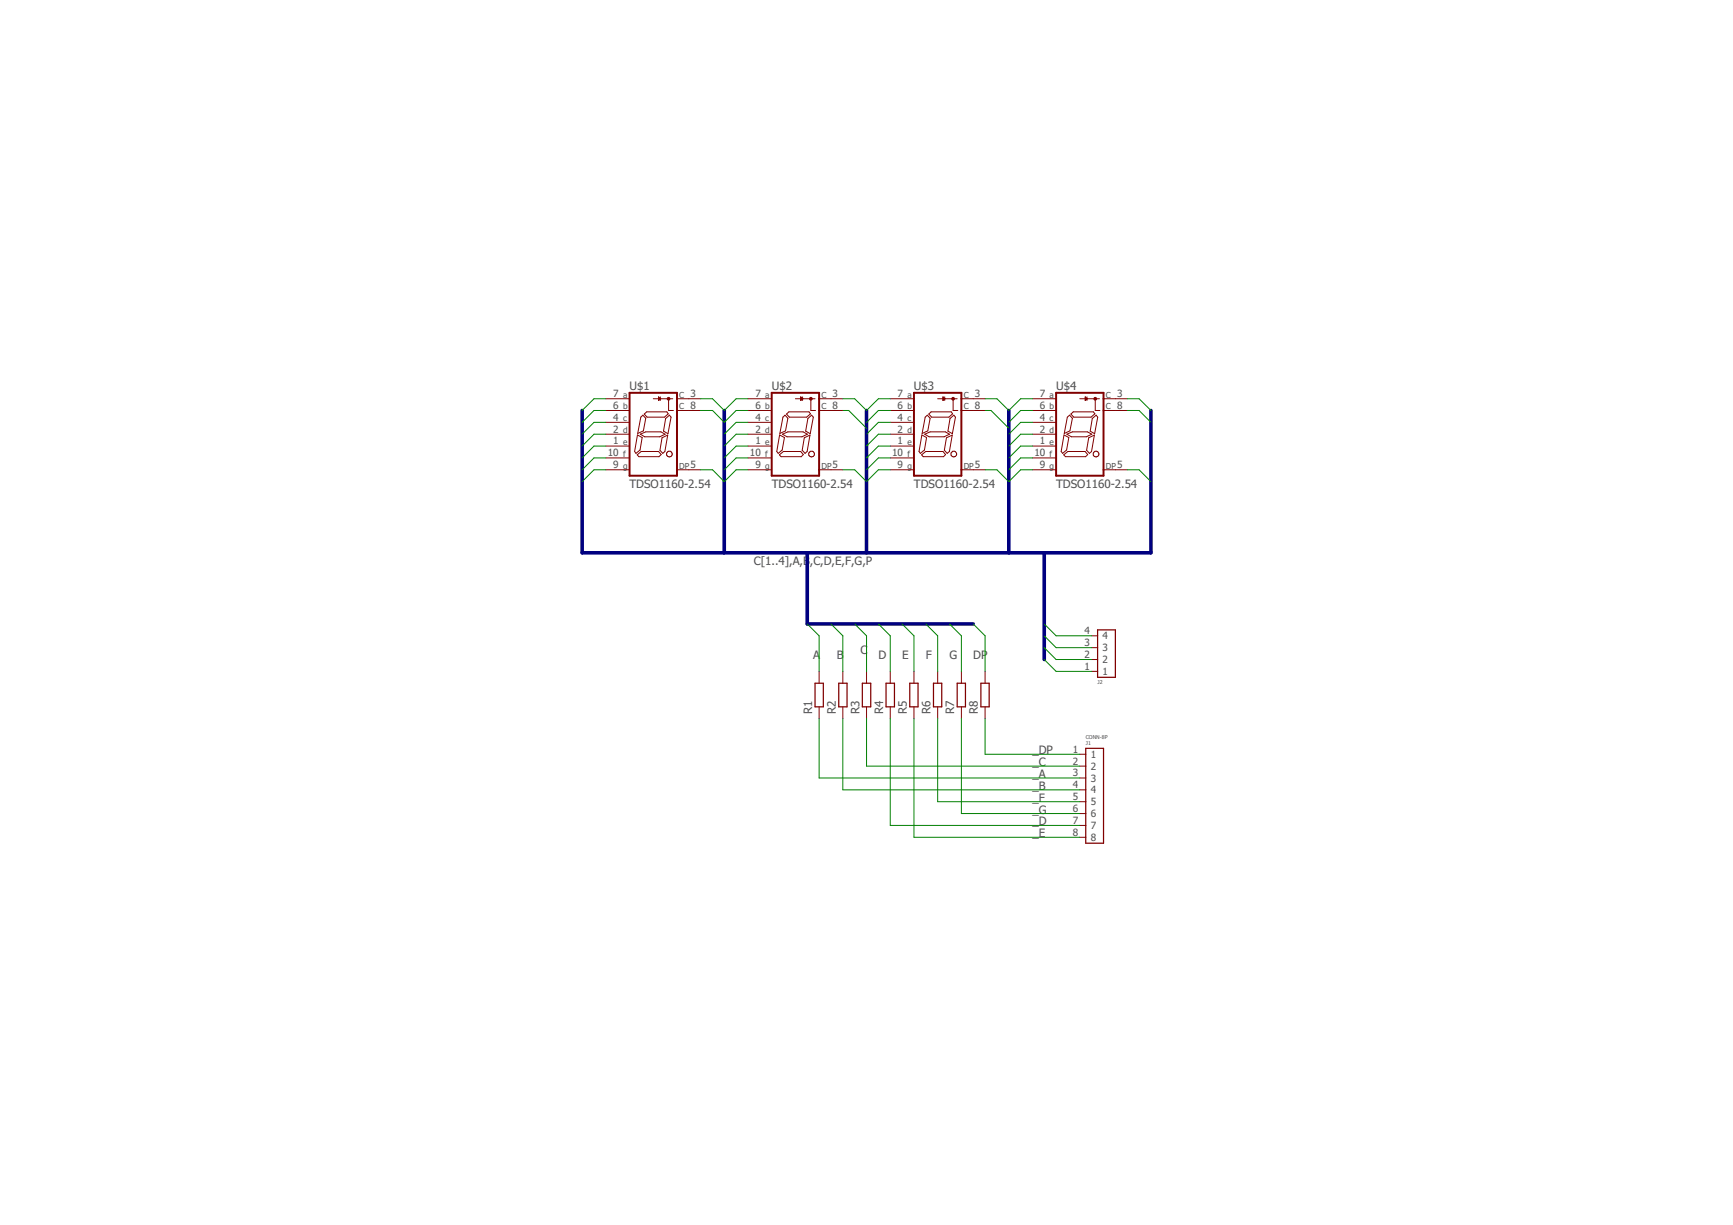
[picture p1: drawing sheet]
<?xml version="1.0" encoding="utf-8"?>
<!DOCTYPE eagle SYSTEM "eagle.dtd">
<eagle version="7.6.0">
<drawing>
<settings>
<setting alwaysvectorfont="no"/>
<setting verticaltext="up"/>
</settings>
<grid distance="0.1" unitdist="inch" unit="inch" style="lines" multiple="1" display="no" altdistance="0.01" altunitdist="inch" altunit="inch"/>
<schematic xreflabel="%F%N/%S.%C%R" xrefpart="/%S.%C%R">
<libraries>
<library name="lcd">
<symbols>
<symbol name="7SEG-LED-CC">
<wire x1="5.08" y1="8.89" x2="5.08" y2="7.62" width="0.4064" layer="94"/>
<wire x1="5.08" y1="7.62" x2="5.08" y2="5.08" width="0.4064" layer="94"/>
<wire x1="5.08" y1="5.08" x2="5.08" y2="-7.62" width="0.4064" layer="94"/>
<wire x1="5.08" y1="-7.62" x2="5.08" y2="-8.89" width="0.4064" layer="94"/>
<wire x1="-5.08" y1="-8.89" x2="5.08" y2="-8.89" width="0.4064" layer="94"/>
<wire x1="-5.08" y1="-8.89" x2="-5.08" y2="8.89" width="0.4064" layer="94"/>
<wire x1="5.08" y1="8.89" x2="-5.08" y2="8.89" width="0.4064" layer="94"/>
<wire x1="7.62" y1="7.62" x2="5.08" y2="7.62" width="0.1524" layer="94"/>
<wire x1="7.62" y1="5.08" x2="5.08" y2="5.08" width="0.1524" layer="94"/>
<wire x1="7.62" y1="-7.62" x2="5.08" y2="-7.62" width="0.1524" layer="94"/>
<wire x1="4.191" y1="7.62" x2="1.524" y2="7.62" width="0.1524" layer="94"/>
<wire x1="1.651" y1="7.62" x2="0" y2="7.62" width="0.1524" layer="94"/>
<wire x1="1.524" y1="7.239" x2="1.524" y2="7.62" width="0.1524" layer="94"/>
<wire x1="1.524" y1="7.62" x2="1.524" y2="8.001" width="0.1524" layer="94"/>
<wire x1="3.302" y1="7.493" x2="3.302" y2="5.08" width="0.1524" layer="94"/>
<wire x1="3.302" y1="5.08" x2="4.318" y2="5.08" width="0.1524" layer="94"/>
<circle x="3.302" y="7.62" radius="0.2839" width="0" layer="94"/>
<text x="-5.08" y="9.525" size="1.778" layer="95">&gt;NAME</text>
<text x="-5.08" y="-11.43" size="1.778" layer="96">&gt;VALUE</text>
<text x="-6.477" y="7.874" size="1.27" layer="95">a</text>
<text x="-6.477" y="5.334" size="1.27" layer="95">b</text>
<text x="-6.477" y="2.794" size="1.27" layer="95">c</text>
<text x="-6.477" y="0.254" size="1.27" layer="95">d</text>
<text x="-6.477" y="-2.286" size="1.27" layer="95">e</text>
<text x="-6.477" y="-4.826" size="1.27" layer="95">f</text>
<text x="-6.477" y="-7.366" size="1.27" layer="95">g</text>
<text x="5.588" y="-7.366" size="1.27" layer="95">DP</text>
<text x="5.588" y="7.874" size="1.27" layer="95">C</text>
<text x="5.588" y="5.334" size="1.27" layer="95">C</text>
<pin name="DP" x="10.16" y="-7.62" visible="pad" length="short" direction="pas" rot="R180"/>
<pin name="F" x="-10.16" y="-5.08" visible="pad" length="middle" direction="pas"/>
<pin name="D" x="-10.16" y="0" visible="pad" length="middle" direction="pas"/>
<pin name="B" x="-10.16" y="5.08" visible="pad" length="middle" direction="pas"/>
<pin name="A" x="-10.16" y="7.62" visible="pad" length="middle" direction="pas"/>
<pin name="C@1" x="10.16" y="7.62" visible="pad" length="short" direction="pas" rot="R180"/>
<pin name="C" x="-10.16" y="2.54" visible="pad" length="middle" direction="pas"/>
<pin name="E" x="-10.16" y="-2.54" visible="pad" length="middle" direction="pas"/>
<pin name="G" x="-10.16" y="-7.62" visible="pad" length="middle" direction="pas"/>
<pin name="C@2" x="10.16" y="5.08" visible="pad" length="short" direction="pas" rot="R180"/>
<polygon width="0.1524" layer="94">
<vertex x="1.524" y="7.62"/>
<vertex x="1.143" y="7.239"/>
<vertex x="1.143" y="8.001"/>
</polygon>
<wire x1="-2.371140625" y1="-0.69486875" x2="-3.38743125" y2="-0.1359" width="0.012" layer="94"/>
<wire x1="-3.38743125" y1="-0.1359" x2="-3.9972" y2="-3.692940625" width="0.012" layer="94"/>
<wire x1="-3.9972" y1="-3.692940625" x2="-3.69231875" y2="-4.099459375" width="0.012" layer="94"/>
<wire x1="-3.69231875" y1="-4.099459375" x2="-2.82846875" y2="-3.38835" width="0.012" layer="94"/>
<wire x1="-2.82846875" y1="-3.38835" x2="-2.371140625" y2="-0.69486875" width="0.012" layer="94"/>
<wire x1="3.472840625" y1="4.08203125" x2="2.659809375" y2="3.37063125" width="0.012" layer="94"/>
<wire x1="2.659809375" y1="3.37063125" x2="2.20216875" y2="0.677440625" width="0.012" layer="94"/>
<wire x1="2.20216875" y1="0.677440625" x2="3.16795" y2="0.11816875" width="0.012" layer="94"/>
<wire x1="3.16795" y1="0.11816875" x2="3.828540625" y2="3.675509375" width="0.012" layer="94"/>
<wire x1="3.828540625" y1="3.675509375" x2="3.472840625" y2="4.08203125" width="0.012" layer="94"/>
<wire x1="3.11713125" y1="-3.74375" x2="2.964390625" y2="-3.8962" width="0.012" layer="94"/>
<wire x1="2.964390625" y1="-3.8962" x2="2.863059375" y2="-4.048640625" width="0.012" layer="94"/>
<wire x1="2.863059375" y1="-4.048640625" x2="2.863059375" y2="-4.455159375" width="0.012" layer="94"/>
<wire x1="2.863059375" y1="-4.455159375" x2="2.964390625" y2="-4.607609375" width="0.012" layer="94"/>
<wire x1="2.964390625" y1="-4.607609375" x2="3.11713125" y2="-4.76035" width="0.012" layer="94"/>
<wire x1="3.11713125" y1="-4.76035" x2="3.26958125" y2="-4.81116875" width="0.012" layer="94"/>
<wire x1="3.26958125" y1="-4.81116875" x2="3.472840625" y2="-4.86198125" width="0.012" layer="94"/>
<wire x1="3.472840625" y1="-4.86198125" x2="3.62528125" y2="-4.81116875" width="0.012" layer="94"/>
<wire x1="3.62528125" y1="-4.81116875" x2="3.828540625" y2="-4.76035" width="0.012" layer="94"/>
<wire x1="3.828540625" y1="-4.76035" x2="4.0318" y2="-4.455159375" width="0.012" layer="94"/>
<wire x1="4.0318" y1="-4.455159375" x2="4.082609375" y2="-4.2519" width="0.012" layer="94"/>
<wire x1="4.082609375" y1="-4.2519" x2="4.0318" y2="-4.048640625" width="0.012" layer="94"/>
<wire x1="4.0318" y1="-4.048640625" x2="3.828540625" y2="-3.74375" width="0.012" layer="94"/>
<wire x1="3.828540625" y1="-3.74375" x2="3.62528125" y2="-3.64181875" width="0.012" layer="94"/>
<wire x1="3.62528125" y1="-3.64181875" x2="3.26958125" y2="-3.64181875" width="0.012" layer="94"/>
<wire x1="3.26958125" y1="-3.64181875" x2="3.11713125" y2="-3.74375" width="0.012" layer="94"/>
<wire x1="1.440259375" y1="-3.43916875" x2="1.897590625" y2="-0.74568125" width="0.012" layer="94"/>
<wire x1="1.897590625" y1="-0.74568125" x2="3.11713125" y2="-0.18671875" width="0.012" layer="94"/>
<wire x1="3.11713125" y1="-0.18671875" x2="2.507359375" y2="-3.692940625" width="0.012" layer="94"/>
<wire x1="2.507359375" y1="-3.692940625" x2="2.04973125" y2="-4.099459375" width="0.012" layer="94"/>
<wire x1="2.04973125" y1="-4.099459375" x2="1.440259375" y2="-3.43916875" width="0.012" layer="94"/>
<wire x1="-2.574390625" y1="-3.692940625" x2="1.13506875" y2="-3.692940625" width="0.012" layer="94"/>
<wire x1="1.13506875" y1="-3.692940625" x2="1.69433125" y2="-4.35353125" width="0.012" layer="94"/>
<wire x1="1.69433125" y1="-4.35353125" x2="1.236690625" y2="-4.81116875" width="0.012" layer="94"/>
<wire x1="1.236690625" y1="-4.81116875" x2="-3.082540625" y2="-4.81116875" width="0.012" layer="94"/>
<wire x1="-3.082540625" y1="-4.81116875" x2="-3.438240625" y2="-4.40435" width="0.012" layer="94"/>
<wire x1="-3.438240625" y1="-4.40435" x2="-2.574390625" y2="-3.692940625" width="0.012" layer="94"/>
<wire x1="-1.60891875" y1="0.525" x2="-2.77765" y2="0.016540625" width="0.012" layer="94"/>
<wire x1="-2.77765" y1="0.016540625" x2="-1.81216875" y2="-0.54241875" width="0.012" layer="94"/>
<wire x1="-1.81216875" y1="-0.54241875" x2="1.389140625" y2="-0.54241875" width="0.012" layer="94"/>
<wire x1="1.389140625" y1="-0.54241875" x2="2.55816875" y2="0.016540625" width="0.012" layer="94"/>
<wire x1="2.55816875" y1="0.016540625" x2="1.643509375" y2="0.525" width="0.012" layer="94"/>
<wire x1="1.643509375" y1="0.525" x2="-1.60891875" y2="0.525" width="0.012" layer="94"/>
<wire x1="-1.30403125" y1="3.675509375" x2="2.40573125" y2="3.675509375" width="0.012" layer="94"/>
<wire x1="2.40573125" y1="3.675509375" x2="3.21876875" y2="4.38691875" width="0.012" layer="94"/>
<wire x1="3.21876875" y1="4.38691875" x2="2.91388125" y2="4.79313125" width="0.012" layer="94"/>
<wire x1="2.91388125" y1="4.79313125" x2="-1.405659375" y2="4.79313125" width="0.012" layer="94"/>
<wire x1="-1.405659375" y1="4.79313125" x2="-1.913809375" y2="4.3361" width="0.012" layer="94"/>
<wire x1="-1.913809375" y1="4.3361" x2="-1.30403125" y2="3.675509375" width="0.012" layer="94"/>
<wire x1="-2.67601875" y1="3.675509375" x2="-2.218690625" y2="4.08203125" width="0.012" layer="94"/>
<wire x1="-2.218690625" y1="4.08203125" x2="-1.60891875" y2="3.421440625" width="0.012" layer="94"/>
<wire x1="-1.60891875" y1="3.421440625" x2="-2.117059375" y2="0.72825" width="0.012" layer="94"/>
<wire x1="-2.117059375" y1="0.72825" x2="-3.336609375" y2="0.169290625" width="0.012" layer="94"/>
<wire x1="-3.336609375" y1="0.169290625" x2="-2.67601875" y2="3.675509375" width="0.012" layer="94"/>
<text x="0.5588" y="4.2418" size="0.6096" layer="100" align="center">a</text>
<text x="0" y="0" size="0.6096" layer="100" align="center">g</text>
<text x="-0.5588" y="-4.2418" size="0.6096" layer="100" align="center">d</text>
<text x="-2.3876" y="2.032" size="0.6096" layer="100" align="center">f</text>
<text x="-3.1496" y="-2.032" size="0.6096" layer="100" align="center">e</text>
<text x="2.9972" y="2.032" size="0.6096" layer="100" align="center">b</text>
<text x="2.2352" y="-2.032" size="0.6096" layer="100" align="center">c</text>
<text x="3.4544" y="-4.2418" size="0.6096" layer="100" align="center">dp</text>
</symbol>
</symbols>
<devicesets>
<deviceset name="TDSO1160">
<gates>
<gate name="G$1" symbol="7SEG-LED-CC" x="0" y="0"/>
</gates>
<devices>
<device name="" package="TDSX1150">
<connects>
<connect gate="G$1" pin="A" pad="7"/>
<connect gate="G$1" pin="B" pad="6"/>
<connect gate="G$1" pin="C" pad="4"/>
<connect gate="G$1" pin="C@1" pad="3"/>
<connect gate="G$1" pin="C@2" pad="8"/>
<connect gate="G$1" pin="D" pad="2"/>
<connect gate="G$1" pin="DP" pad="5"/>
<connect gate="G$1" pin="E" pad="1"/>
<connect gate="G$1" pin="F" pad="10"/>
<connect gate="G$1" pin="G" pad="9"/>
</connects>
<technologies>
<technology name=""/>
</technologies>
</device>
<device name="-2.54" package="TDSX1150-2.54">
<connects>
<connect gate="G$1" pin="A" pad="7"/>
<connect gate="G$1" pin="B" pad="6"/>
<connect gate="G$1" pin="C" pad="4"/>
<connect gate="G$1" pin="C@1" pad="3"/>
<connect gate="G$1" pin="C@2" pad="8"/>
<connect gate="G$1" pin="D" pad="2"/>
<connect gate="G$1" pin="DP" pad="5"/>
<connect gate="G$1" pin="E" pad="1"/>
<connect gate="G$1" pin="F" pad="10"/>
<connect gate="G$1" pin="G" pad="9"/>
</connects>
<technologies>
<technology name=""/>
</technologies>
</device>
</devices>
</deviceset>
</devicesets>
</library>
<library name="r">
<symbols>
<symbol name="R">
<pin name="2" x="0" y="5.08" visible="off" length="short" direction="pas" swaplevel="1" rot="R270"/>
<pin name="1" x="0" y="-5.08" visible="off" length="short" direction="pas" swaplevel="1" rot="R90"/>
<wire x1="0.889" y1="-2.54" x2="0.889" y2="2.54" width="0.254" layer="94"/>
<wire x1="-0.889" y1="2.54" x2="-0.889" y2="-2.54" width="0.254" layer="94"/>
<wire x1="0.889" y1="2.54" x2="-0.889" y2="2.54" width="0.254" layer="94"/>
<wire x1="0.889" y1="-2.54" x2="-0.889" y2="-2.54" width="0.254" layer="94"/>
<text x="-1.524" y="-4.064" size="1.778" layer="95" ratio="10" rot="R90">&gt;NAME</text>
<text x="0" y="0" size="1.27" layer="96" ratio="10" rot="R90" align="center">&gt;VALUE</text>
</symbol>
</symbols>
<devicesets>
<deviceset name="R" prefix="R" uservalue="yes">
<gates>
<gate name="G$1" symbol="R" x="0" y="0"/>
</gates>
<devices>
<device name="0204/5" package="0204/5">
<connects>
<connect gate="G$1" pin="1" pad="1"/>
<connect gate="G$1" pin="2" pad="2"/>
</connects>
<technologies>
<technology name=""/>
</technologies>
</device>
<device name="0204/7" package="0204/7">
<connects>
<connect gate="G$1" pin="1" pad="1"/>
<connect gate="G$1" pin="2" pad="2"/>
</connects>
<technologies>
<technology name=""/>
</technologies>
</device>
<device name="0204V" package="0204V">
<connects>
<connect gate="G$1" pin="1" pad="1"/>
<connect gate="G$1" pin="2" pad="2"/>
</connects>
<technologies>
<technology name=""/>
</technologies>
</device>
<device name="0207/10" package="0207/10">
<connects>
<connect gate="G$1" pin="1" pad="1"/>
<connect gate="G$1" pin="2" pad="2"/>
</connects>
<technologies>
<technology name=""/>
</technologies>
</device>
<device name="0207/12" package="0207/12">
<connects>
<connect gate="G$1" pin="1" pad="1"/>
<connect gate="G$1" pin="2" pad="2"/>
</connects>
<technologies>
<technology name=""/>
</technologies>
</device>
<device name="0207/15" package="0207/15">
<connects>
<connect gate="G$1" pin="1" pad="1"/>
<connect gate="G$1" pin="2" pad="2"/>
</connects>
<technologies>
<technology name=""/>
</technologies>
</device>
<device name="0207/2V" package="0207/2V">
<connects>
<connect gate="G$1" pin="1" pad="1"/>
<connect gate="G$1" pin="2" pad="2"/>
</connects>
<technologies>
<technology name=""/>
</technologies>
</device>
<device name="0207/5V" package="0207/5V">
<connects>
<connect gate="G$1" pin="1" pad="1"/>
<connect gate="G$1" pin="2" pad="2"/>
</connects>
<technologies>
<technology name=""/>
</technologies>
</device>
<device name="0207/7" package="0207/7">
<connects>
<connect gate="G$1" pin="1" pad="1"/>
<connect gate="G$1" pin="2" pad="2"/>
</connects>
<technologies>
<technology name=""/>
</technologies>
</device>
<device name="0204/10" package="0204/10">
<connects>
<connect gate="G$1" pin="1" pad="1"/>
<connect gate="G$1" pin="2" pad="2"/>
</connects>
<technologies>
<technology name=""/>
</technologies>
</device>
<device name="0204/12" package="0204/12">
<connects>
<connect gate="G$1" pin="1" pad="1"/>
<connect gate="G$1" pin="2" pad="2"/>
</connects>
<technologies>
<technology name=""/>
</technologies>
</device>
<device name="0204/15" package="0204/15">
<connects>
<connect gate="G$1" pin="1" pad="1"/>
<connect gate="G$1" pin="2" pad="2"/>
</connects>
<technologies>
<technology name=""/>
</technologies>
</device>
<device name="0204/2V" package="0204/2V">
<connects>
<connect gate="G$1" pin="1" pad="1"/>
<connect gate="G$1" pin="2" pad="2"/>
</connects>
<technologies>
<technology name=""/>
</technologies>
</device>
<device name="0202/2V" package="0202/2V">
<connects>
<connect gate="G$1" pin="1" pad="1"/>
<connect gate="G$1" pin="2" pad="2"/>
</connects>
<technologies>
<technology name=""/>
</technologies>
</device>
<device name="0202/5" package="0202/5">
<connects>
<connect gate="G$1" pin="1" pad="1"/>
<connect gate="G$1" pin="2" pad="2"/>
</connects>
<technologies>
<technology name=""/>
</technologies>
</device>
<device name="0202/7" package="0202/7">
<connects>
<connect gate="G$1" pin="1" pad="1"/>
<connect gate="G$1" pin="2" pad="2"/>
</connects>
<technologies>
<technology name=""/>
</technologies>
</device>
<device name="0202/10" package="0202/10">
<connects>
<connect gate="G$1" pin="1" pad="1"/>
<connect gate="G$1" pin="2" pad="2"/>
</connects>
<technologies>
<technology name=""/>
</technologies>
</device>
<device name="0202V" package="0202V">
<connects>
<connect gate="G$1" pin="1" pad="1"/>
<connect gate="G$1" pin="2" pad="2"/>
</connects>
<technologies>
<technology name=""/>
</technologies>
</device>
<device name="0202/12" package="0202/12">
<connects>
<connect gate="G$1" pin="1" pad="1"/>
<connect gate="G$1" pin="2" pad="2"/>
</connects>
<technologies>
<technology name=""/>
</technologies>
</device>
<device name="0202/15" package="0202/15">
<connects>
<connect gate="G$1" pin="1" pad="1"/>
<connect gate="G$1" pin="2" pad="2"/>
</connects>
<technologies>
<technology name=""/>
</technologies>
</device>
<device name="0202/7-V" package="0202/7-V">
<connects>
<connect gate="G$1" pin="1" pad="1"/>
<connect gate="G$1" pin="2" pad="2"/>
</connects>
<technologies>
<technology name=""/>
</technologies>
</device>
<device name="0202/5-V" package="0202/5-V">
<connects>
<connect gate="G$1" pin="1" pad="1"/>
<connect gate="G$1" pin="2" pad="2"/>
</connects>
<technologies>
<technology name=""/>
</technologies>
</device>
<device name="0202/10-V" package="0202/10-V">
<connects>
<connect gate="G$1" pin="1" pad="1"/>
<connect gate="G$1" pin="2" pad="2"/>
</connects>
<technologies>
<technology name=""/>
</technologies>
</device>
<device name="0204/7-V" package="0204/7-V">
<connects>
<connect gate="G$1" pin="1" pad="1"/>
<connect gate="G$1" pin="2" pad="2"/>
</connects>
<technologies>
<technology name=""/>
</technologies>
</device>
<device name="0202/12-V" package="0202/12-V">
<connects>
<connect gate="G$1" pin="1" pad="1"/>
<connect gate="G$1" pin="2" pad="2"/>
</connects>
<technologies>
<technology name=""/>
</technologies>
</device>
<device name="0202/15-V" package="0202/15-V">
<connects>
<connect gate="G$1" pin="1" pad="1"/>
<connect gate="G$1" pin="2" pad="2"/>
</connects>
<technologies>
<technology name=""/>
</technologies>
</device>
</devices>
</deviceset>
</devicesets>
</library>
<library name="pinconn">
<symbols>
<symbol name="PINCONN-8P">
<wire x1="0" y1="10.16" x2="0" y2="8.89" width="0.254" layer="94"/>
<wire x1="0" y1="8.89" x2="0" y2="6.35" width="0.254" layer="94"/>
<wire x1="0" y1="6.35" x2="0" y2="3.81" width="0.254" layer="94"/>
<wire x1="0" y1="3.81" x2="0" y2="1.27" width="0.254" layer="94"/>
<wire x1="0" y1="1.27" x2="0" y2="-1.27" width="0.254" layer="94"/>
<wire x1="0" y1="-1.27" x2="0" y2="-3.81" width="0.254" layer="94"/>
<wire x1="0" y1="-3.81" x2="0" y2="-6.35" width="0.254" layer="94"/>
<wire x1="0" y1="-6.35" x2="0" y2="-8.89" width="0.254" layer="94"/>
<wire x1="0" y1="-8.89" x2="0" y2="-10.16" width="0.254" layer="94"/>
<wire x1="0" y1="-10.16" x2="3.81" y2="-10.16" width="0.254" layer="94"/>
<wire x1="3.81" y1="-10.16" x2="3.81" y2="10.16" width="0.254" layer="94"/>
<wire x1="3.81" y1="10.16" x2="0" y2="10.16" width="0.254" layer="94"/>
<pin name="2" x="-1.27" y="-6.35" length="point" direction="pas"/>
<pin name="1" x="-1.27" y="-8.89" length="point" direction="pas"/>
<wire x1="-1.27" y1="-6.35" x2="0" y2="-6.35" width="0.127" layer="94"/>
<wire x1="-1.27" y1="-8.89" x2="0" y2="-8.89" width="0.127" layer="94"/>
<pin name="3" x="-1.27" y="-3.81" length="point" direction="pas"/>
<wire x1="-1.27" y1="-3.81" x2="0" y2="-3.81" width="0.127" layer="94"/>
<text x="0" y="-10.795" size="0.8128" layer="95" align="top-left">&gt;NAME</text>
<pin name="4" x="-1.27" y="-1.27" length="point" direction="pas"/>
<wire x1="-1.27" y1="-1.27" x2="0" y2="-1.27" width="0.127" layer="94"/>
<pin name="5" x="-1.27" y="1.27" length="point" direction="pas"/>
<wire x1="-1.27" y1="1.27" x2="0" y2="1.27" width="0.127" layer="94"/>
<text x="0" y="-12.065" size="0.8128" layer="96" align="top-left">&gt;VALUE</text>
<pin name="6" x="-1.27" y="3.81" length="point" direction="pas"/>
<pin name="7" x="-1.27" y="6.35" length="point" direction="pas"/>
<wire x1="-1.27" y1="3.81" x2="0" y2="3.81" width="0.127" layer="94"/>
<wire x1="-1.27" y1="6.35" x2="0" y2="6.35" width="0.127" layer="94"/>
<pin name="8" x="-1.27" y="8.89" length="point" direction="pas"/>
<wire x1="-1.27" y1="8.89" x2="0" y2="8.89" width="0.127" layer="94"/>
</symbol>
<symbol name="PINCONN-4P">
<wire x1="-1.27" y1="6.35" x2="-1.27" y2="5.08" width="0.254" layer="94"/>
<wire x1="-1.27" y1="5.08" x2="-1.27" y2="2.54" width="0.254" layer="94"/>
<wire x1="-1.27" y1="2.54" x2="-1.27" y2="0" width="0.254" layer="94"/>
<wire x1="-1.27" y1="0" x2="-1.27" y2="-2.54" width="0.254" layer="94"/>
<wire x1="-1.27" y1="-2.54" x2="-1.27" y2="-3.81" width="0.254" layer="94"/>
<wire x1="-1.27" y1="-3.81" x2="2.54" y2="-3.81" width="0.254" layer="94"/>
<wire x1="2.54" y1="-3.81" x2="2.54" y2="6.35" width="0.254" layer="94"/>
<wire x1="2.54" y1="6.35" x2="-1.27" y2="6.35" width="0.254" layer="94"/>
<pin name="2" x="-2.54" y="0" length="point"/>
<pin name="1" x="-2.54" y="-2.54" length="point"/>
<wire x1="-2.54" y1="0" x2="-1.27" y2="0" width="0.127" layer="94"/>
<wire x1="-2.54" y1="-2.54" x2="-1.27" y2="-2.54" width="0.127" layer="94"/>
<pin name="3" x="-2.54" y="2.54" length="point"/>
<wire x1="-2.54" y1="2.54" x2="-1.27" y2="2.54" width="0.127" layer="94"/>
<text x="-1.27" y="-4.445" size="0.8128" layer="95" align="top-left">&gt;NAME</text>
<pin name="4" x="-2.54" y="5.08" length="point"/>
<wire x1="-2.54" y1="5.08" x2="-1.27" y2="5.08" width="0.127" layer="94"/>
</symbol>
</symbols>
<devicesets>
<deviceset name="CONN-8P" prefix="J">
<gates>
<gate name="G$1" symbol="PINCONN-8P" x="0" y="0"/>
</gates>
<devices>
<device name="" package="CONN-8P">
<connects>
<connect gate="G$1" pin="1" pad="1"/>
<connect gate="G$1" pin="2" pad="2"/>
<connect gate="G$1" pin="3" pad="3"/>
<connect gate="G$1" pin="4" pad="4"/>
<connect gate="G$1" pin="5" pad="5"/>
<connect gate="G$1" pin="6" pad="6"/>
<connect gate="G$1" pin="7" pad="7"/>
<connect gate="G$1" pin="8" pad="8"/>
</connects>
<technologies>
<technology name=""/>
</technologies>
</device>
</devices>
</deviceset>
<deviceset name="CONN-4P" prefix="J">
<gates>
<gate name="G$1" symbol="PINCONN-4P" x="0" y="0"/>
</gates>
<devices>
<device name="-4P" package="CONN-4P">
<connects>
<connect gate="G$1" pin="1" pad="1"/>
<connect gate="G$1" pin="2" pad="2"/>
<connect gate="G$1" pin="3" pad="3"/>
<connect gate="G$1" pin="4" pad="4"/>
</connects>
<technologies>
<technology name=""/>
</technologies>
</device>
</devices>
</deviceset>
</devicesets>
</library>
</libraries>
<attributes>
</attributes>
<variantdefs>
</variantdefs>
<classes>
<class number="0" name="default" width="0" drill="0">
</class>
</classes>
<parts>
<part name="U$1" library="lcd" deviceset="TDSO1160" device="-2.54" value="TDSO1160-2.54"/>
<part name="U$2" library="lcd" deviceset="TDSO1160" device="-2.54" value="TDSO1160-2.54"/>
<part name="U$3" library="lcd" deviceset="TDSO1160" device="-2.54" value="TDSO1160-2.54"/>
<part name="U$4" library="lcd" deviceset="TDSO1160" device="-2.54" value="TDSO1160-2.54"/>
<part name="R1" library="r" deviceset="R" device="0202/5-V"/>
<part name="R2" library="r" deviceset="R" device="0202/5-V"/>
<part name="R3" library="r" deviceset="R" device="0202/5-V"/>
<part name="R4" library="r" deviceset="R" device="0202/5-V"/>
<part name="R5" library="r" deviceset="R" device="0202/5-V"/>
<part name="R6" library="r" deviceset="R" device="0202/5-V"/>
<part name="R7" library="r" deviceset="R" device="0202/5-V"/>
<part name="R8" library="r" deviceset="R" device="0202/5-V"/>
<part name="J1" library="pinconn" deviceset="CONN-8P" device=""/>
<part name="J2" library="pinconn" deviceset="CONN-4P" device="-4P"/>
</parts>
<sheets>
<sheet>
<plain>
</plain>
<instances>
<instance part="U$1" gate="G$1" x="20.32" y="25.4"/>
<instance part="U$2" gate="G$1" x="50.8" y="25.4"/>
<instance part="U$3" gate="G$1" x="81.28" y="25.4"/>
<instance part="U$4" gate="G$1" x="111.76" y="25.4"/>
<instance part="R1" gate="G$1" x="55.88" y="-30.48"/>
<instance part="R2" gate="G$1" x="60.96" y="-30.48"/>
<instance part="R3" gate="G$1" x="66.04" y="-30.48"/>
<instance part="R4" gate="G$1" x="71.12" y="-30.48"/>
<instance part="R5" gate="G$1" x="76.2" y="-30.48"/>
<instance part="R6" gate="G$1" x="81.28" y="-30.48"/>
<instance part="R7" gate="G$1" x="86.36" y="-30.48"/>
<instance part="R8" gate="G$1" x="91.44" y="-30.48"/>
<instance part="J1" gate="G$1" x="113.03" y="-52.07" rot="MR180"/>
<instance part="J2" gate="G$1" x="116.84" y="-22.86"/>
</instances>
<busses>
<bus name="C[1..4],A,B,C,D,E,F,G,P">
<segment>
<wire x1="5.08" y1="0" x2="35.56" y2="0" width="0.762" layer="92"/>
<wire x1="35.56" y1="0" x2="35.56" y2="30.48" width="0.762" layer="92"/>
<wire x1="35.56" y1="0" x2="53.34" y2="0" width="0.762" layer="92"/>
<wire x1="53.34" y1="0" x2="66.04" y2="0" width="0.762" layer="92"/>
<wire x1="66.04" y1="0" x2="66.04" y2="30.48" width="0.762" layer="92"/>
<wire x1="66.04" y1="0" x2="96.52" y2="0" width="0.762" layer="92"/>
<wire x1="96.52" y1="0" x2="96.52" y2="30.48" width="0.762" layer="92"/>
<wire x1="96.52" y1="0" x2="104.14" y2="0" width="0.762" layer="92"/>
<wire x1="104.14" y1="0" x2="127" y2="0" width="0.762" layer="92"/>
<wire x1="127" y1="0" x2="127" y2="30.48" width="0.762" layer="92"/>
<label x="41.91" y="-2.54" size="1.778" layer="95"/>
<wire x1="5.08" y1="0" x2="5.08" y2="30.48" width="0.762" layer="92"/>
<wire x1="53.34" y1="0" x2="53.34" y2="-15.24" width="0.762" layer="92"/>
<wire x1="53.34" y1="-15.24" x2="88.9" y2="-15.24" width="0.762" layer="92"/>
<wire x1="104.14" y1="0" x2="104.14" y2="-22.86" width="0.762" layer="92"/>
</segment>
</bus>
</busses>
<nets>
<net name="C1" class="0">
<segment>
<pinref part="U$1" gate="G$1" pin="C@1"/>
<wire x1="30.48" y1="33.02" x2="33.02" y2="33.02" width="0.1524" layer="91"/>
<wire x1="33.02" y1="33.02" x2="35.56" y2="30.48" width="0.1524" layer="91"/>
</segment>
<segment>
<pinref part="U$1" gate="G$1" pin="C@2"/>
<wire x1="30.48" y1="30.48" x2="33.02" y2="30.48" width="0.1524" layer="91"/>
<wire x1="33.02" y1="30.48" x2="35.56" y2="27.94" width="0.1524" layer="91"/>
</segment>
<segment>
<pinref part="J2" gate="G$1" pin="1"/>
<wire x1="104.14" y1="-22.86" x2="106.68" y2="-25.4" width="0.1524" layer="91"/>
<wire x1="106.68" y1="-25.4" x2="114.3" y2="-25.4" width="0.1524" layer="91"/>
</segment>
</net>
<net name="C2" class="0">
<segment>
<pinref part="U$2" gate="G$1" pin="C@1"/>
<wire x1="60.96" y1="33.02" x2="63.5" y2="33.02" width="0.1524" layer="91"/>
<wire x1="63.5" y1="33.02" x2="66.04" y2="30.48" width="0.1524" layer="91"/>
</segment>
<segment>
<pinref part="U$2" gate="G$1" pin="C@2"/>
<wire x1="60.96" y1="30.48" x2="62.23" y2="30.48" width="0.1524" layer="91"/>
<wire x1="62.23" y1="30.48" x2="66.04" y2="26.67" width="0.1524" layer="91"/>
</segment>
<segment>
<pinref part="J2" gate="G$1" pin="2"/>
<wire x1="104.14" y1="-20.32" x2="106.68" y2="-22.86" width="0.1524" layer="91"/>
<wire x1="106.68" y1="-22.86" x2="114.3" y2="-22.86" width="0.1524" layer="91"/>
</segment>
</net>
<net name="C3" class="0">
<segment>
<pinref part="U$3" gate="G$1" pin="C@1"/>
<wire x1="91.44" y1="33.02" x2="93.98" y2="33.02" width="0.1524" layer="91"/>
<wire x1="93.98" y1="33.02" x2="96.52" y2="30.48" width="0.1524" layer="91"/>
</segment>
<segment>
<pinref part="U$3" gate="G$1" pin="C@2"/>
<wire x1="91.44" y1="30.48" x2="92.71" y2="30.48" width="0.1524" layer="91"/>
<wire x1="92.71" y1="30.48" x2="96.52" y2="26.67" width="0.1524" layer="91"/>
</segment>
<segment>
<pinref part="J2" gate="G$1" pin="3"/>
<wire x1="104.14" y1="-17.78" x2="106.68" y2="-20.32" width="0.1524" layer="91"/>
<wire x1="106.68" y1="-20.32" x2="114.3" y2="-20.32" width="0.1524" layer="91"/>
</segment>
</net>
<net name="C4" class="0">
<segment>
<pinref part="U$4" gate="G$1" pin="C@1"/>
<wire x1="121.92" y1="33.02" x2="124.46" y2="33.02" width="0.1524" layer="91"/>
<wire x1="124.46" y1="33.02" x2="127" y2="30.48" width="0.1524" layer="91"/>
</segment>
<segment>
<pinref part="U$4" gate="G$1" pin="C@2"/>
<wire x1="121.92" y1="30.48" x2="124.46" y2="30.48" width="0.1524" layer="91"/>
<wire x1="124.46" y1="30.48" x2="127" y2="27.94" width="0.1524" layer="91"/>
</segment>
<segment>
<pinref part="J2" gate="G$1" pin="4"/>
<wire x1="104.14" y1="-15.24" x2="106.68" y2="-17.78" width="0.1524" layer="91"/>
<wire x1="106.68" y1="-17.78" x2="114.3" y2="-17.78" width="0.1524" layer="91"/>
</segment>
</net>
<net name="DP" class="0">
<segment>
<pinref part="U$4" gate="G$1" pin="DP"/>
<wire x1="121.92" y1="17.78" x2="124.46" y2="17.78" width="0.1524" layer="91"/>
<wire x1="124.46" y1="17.78" x2="127" y2="15.24" width="0.1524" layer="91"/>
</segment>
<segment>
<pinref part="U$3" gate="G$1" pin="DP"/>
<wire x1="91.44" y1="17.78" x2="93.98" y2="17.78" width="0.1524" layer="91"/>
<wire x1="93.98" y1="17.78" x2="96.52" y2="15.24" width="0.1524" layer="91"/>
</segment>
<segment>
<pinref part="U$2" gate="G$1" pin="DP"/>
<wire x1="60.96" y1="17.78" x2="63.5" y2="17.78" width="0.1524" layer="91"/>
<wire x1="63.5" y1="17.78" x2="66.04" y2="15.24" width="0.1524" layer="91"/>
</segment>
<segment>
<pinref part="U$1" gate="G$1" pin="DP"/>
<wire x1="30.48" y1="17.78" x2="33.02" y2="17.78" width="0.1524" layer="91"/>
<wire x1="33.02" y1="17.78" x2="35.56" y2="15.24" width="0.1524" layer="91"/>
</segment>
<segment>
<wire x1="88.9" y1="-15.24" x2="91.44" y2="-17.78" width="0.1524" layer="91"/>
<wire x1="91.44" y1="-17.78" x2="91.44" y2="-25.4" width="0.1524" layer="91"/>
<pinref part="R8" gate="G$1" pin="2"/>
<label x="88.9" y="-22.86" size="1.778" layer="95"/>
</segment>
</net>
<net name="A" class="0">
<segment>
<pinref part="U$4" gate="G$1" pin="A"/>
<wire x1="101.6" y1="33.02" x2="99.06" y2="33.02" width="0.1524" layer="91"/>
<wire x1="99.06" y1="33.02" x2="96.52" y2="30.48" width="0.1524" layer="91"/>
</segment>
<segment>
<pinref part="U$3" gate="G$1" pin="A"/>
<wire x1="71.12" y1="33.02" x2="68.58" y2="33.02" width="0.1524" layer="91"/>
<wire x1="68.58" y1="33.02" x2="66.04" y2="30.48" width="0.1524" layer="91"/>
</segment>
<segment>
<pinref part="U$1" gate="G$1" pin="A"/>
<wire x1="10.16" y1="33.02" x2="7.62" y2="33.02" width="0.1524" layer="91"/>
<wire x1="7.62" y1="33.02" x2="5.08" y2="30.48" width="0.1524" layer="91"/>
</segment>
<segment>
<pinref part="U$2" gate="G$1" pin="A"/>
<wire x1="40.64" y1="33.02" x2="38.1" y2="33.02" width="0.1524" layer="91"/>
<wire x1="38.1" y1="33.02" x2="35.56" y2="30.48" width="0.1524" layer="91"/>
</segment>
<segment>
<wire x1="53.34" y1="-15.24" x2="55.88" y2="-17.78" width="0.1524" layer="91"/>
<wire x1="55.88" y1="-17.78" x2="55.88" y2="-25.4" width="0.1524" layer="91"/>
<pinref part="R1" gate="G$1" pin="2"/>
<label x="54.61" y="-22.86" size="1.778" layer="95"/>
</segment>
</net>
<net name="B" class="0">
<segment>
<pinref part="U$4" gate="G$1" pin="B"/>
<wire x1="101.6" y1="30.48" x2="99.06" y2="30.48" width="0.1524" layer="91"/>
<wire x1="99.06" y1="30.48" x2="96.52" y2="27.94" width="0.1524" layer="91"/>
</segment>
<segment>
<pinref part="U$3" gate="G$1" pin="B"/>
<wire x1="71.12" y1="30.48" x2="68.58" y2="30.48" width="0.1524" layer="91"/>
<wire x1="68.58" y1="30.48" x2="66.04" y2="27.94" width="0.1524" layer="91"/>
</segment>
<segment>
<pinref part="U$1" gate="G$1" pin="B"/>
<wire x1="10.16" y1="30.48" x2="7.62" y2="30.48" width="0.1524" layer="91"/>
<wire x1="7.62" y1="30.48" x2="5.08" y2="27.94" width="0.1524" layer="91"/>
</segment>
<segment>
<pinref part="U$2" gate="G$1" pin="B"/>
<wire x1="40.64" y1="30.48" x2="38.1" y2="30.48" width="0.1524" layer="91"/>
<wire x1="38.1" y1="30.48" x2="35.56" y2="27.94" width="0.1524" layer="91"/>
</segment>
<segment>
<wire x1="58.42" y1="-15.24" x2="60.96" y2="-17.78" width="0.1524" layer="91"/>
<wire x1="60.96" y1="-17.78" x2="60.96" y2="-25.4" width="0.1524" layer="91"/>
<pinref part="R2" gate="G$1" pin="2"/>
<label x="59.69" y="-22.86" size="1.778" layer="95"/>
</segment>
</net>
<net name="C" class="0">
<segment>
<pinref part="U$4" gate="G$1" pin="C"/>
<wire x1="101.6" y1="27.94" x2="99.06" y2="27.94" width="0.1524" layer="91"/>
<wire x1="99.06" y1="27.94" x2="96.52" y2="25.4" width="0.1524" layer="91"/>
</segment>
<segment>
<pinref part="U$3" gate="G$1" pin="C"/>
<wire x1="71.12" y1="27.94" x2="68.58" y2="27.94" width="0.1524" layer="91"/>
<wire x1="68.58" y1="27.94" x2="66.04" y2="25.4" width="0.1524" layer="91"/>
</segment>
<segment>
<pinref part="U$1" gate="G$1" pin="C"/>
<wire x1="10.16" y1="27.94" x2="7.62" y2="27.94" width="0.1524" layer="91"/>
<wire x1="7.62" y1="27.94" x2="5.08" y2="25.4" width="0.1524" layer="91"/>
</segment>
<segment>
<pinref part="U$2" gate="G$1" pin="C"/>
<wire x1="40.64" y1="27.94" x2="38.1" y2="27.94" width="0.1524" layer="91"/>
<wire x1="38.1" y1="27.94" x2="35.56" y2="25.4" width="0.1524" layer="91"/>
</segment>
<segment>
<wire x1="63.5" y1="-15.24" x2="66.04" y2="-17.78" width="0.1524" layer="91"/>
<wire x1="66.04" y1="-17.78" x2="66.04" y2="-25.4" width="0.1524" layer="91"/>
<pinref part="R3" gate="G$1" pin="2"/>
<label x="64.77" y="-21.59" size="1.778" layer="95"/>
</segment>
</net>
<net name="D" class="0">
<segment>
<pinref part="U$4" gate="G$1" pin="D"/>
<wire x1="101.6" y1="25.4" x2="99.06" y2="25.4" width="0.1524" layer="91"/>
<wire x1="99.06" y1="25.4" x2="96.52" y2="22.86" width="0.1524" layer="91"/>
</segment>
<segment>
<pinref part="U$3" gate="G$1" pin="D"/>
<wire x1="71.12" y1="25.4" x2="68.58" y2="25.4" width="0.1524" layer="91"/>
<wire x1="68.58" y1="25.4" x2="66.04" y2="22.86" width="0.1524" layer="91"/>
</segment>
<segment>
<pinref part="U$1" gate="G$1" pin="D"/>
<wire x1="10.16" y1="25.4" x2="7.62" y2="25.4" width="0.1524" layer="91"/>
<wire x1="7.62" y1="25.4" x2="5.08" y2="22.86" width="0.1524" layer="91"/>
</segment>
<segment>
<pinref part="U$2" gate="G$1" pin="D"/>
<wire x1="40.64" y1="25.4" x2="38.1" y2="25.4" width="0.1524" layer="91"/>
<wire x1="38.1" y1="25.4" x2="35.56" y2="22.86" width="0.1524" layer="91"/>
</segment>
<segment>
<wire x1="68.58" y1="-15.24" x2="71.12" y2="-17.78" width="0.1524" layer="91"/>
<wire x1="71.12" y1="-17.78" x2="71.12" y2="-25.4" width="0.1524" layer="91"/>
<pinref part="R4" gate="G$1" pin="2"/>
<label x="68.58" y="-22.86" size="1.778" layer="95"/>
</segment>
</net>
<net name="E" class="0">
<segment>
<pinref part="U$4" gate="G$1" pin="E"/>
<wire x1="101.6" y1="22.86" x2="99.06" y2="22.86" width="0.1524" layer="91"/>
<wire x1="99.06" y1="22.86" x2="96.52" y2="20.32" width="0.1524" layer="91"/>
</segment>
<segment>
<pinref part="U$3" gate="G$1" pin="E"/>
<wire x1="71.12" y1="22.86" x2="68.58" y2="22.86" width="0.1524" layer="91"/>
<wire x1="68.58" y1="22.86" x2="66.04" y2="20.32" width="0.1524" layer="91"/>
</segment>
<segment>
<pinref part="U$1" gate="G$1" pin="E"/>
<wire x1="10.16" y1="22.86" x2="7.62" y2="22.86" width="0.1524" layer="91"/>
<wire x1="7.62" y1="22.86" x2="5.08" y2="20.32" width="0.1524" layer="91"/>
</segment>
<segment>
<pinref part="U$2" gate="G$1" pin="E"/>
<wire x1="40.64" y1="22.86" x2="38.1" y2="22.86" width="0.1524" layer="91"/>
<wire x1="38.1" y1="22.86" x2="35.56" y2="20.32" width="0.1524" layer="91"/>
</segment>
<segment>
<wire x1="73.66" y1="-15.24" x2="76.2" y2="-17.78" width="0.1524" layer="91"/>
<wire x1="76.2" y1="-17.78" x2="76.2" y2="-25.4" width="0.1524" layer="91"/>
<pinref part="R5" gate="G$1" pin="2"/>
<label x="73.66" y="-22.86" size="1.778" layer="95"/>
</segment>
</net>
<net name="F" class="0">
<segment>
<pinref part="U$4" gate="G$1" pin="F"/>
<wire x1="101.6" y1="20.32" x2="99.06" y2="20.32" width="0.1524" layer="91"/>
<wire x1="99.06" y1="20.32" x2="96.52" y2="17.78" width="0.1524" layer="91"/>
</segment>
<segment>
<pinref part="U$3" gate="G$1" pin="F"/>
<wire x1="71.12" y1="20.32" x2="68.58" y2="20.32" width="0.1524" layer="91"/>
<wire x1="68.58" y1="20.32" x2="66.04" y2="17.78" width="0.1524" layer="91"/>
</segment>
<segment>
<pinref part="U$1" gate="G$1" pin="F"/>
<wire x1="10.16" y1="20.32" x2="7.62" y2="20.32" width="0.1524" layer="91"/>
<wire x1="7.62" y1="20.32" x2="5.08" y2="17.78" width="0.1524" layer="91"/>
</segment>
<segment>
<pinref part="U$2" gate="G$1" pin="F"/>
<wire x1="40.64" y1="20.32" x2="38.1" y2="20.32" width="0.1524" layer="91"/>
<wire x1="38.1" y1="20.32" x2="35.56" y2="17.78" width="0.1524" layer="91"/>
</segment>
<segment>
<wire x1="78.74" y1="-15.24" x2="81.28" y2="-17.78" width="0.1524" layer="91"/>
<wire x1="81.28" y1="-17.78" x2="81.28" y2="-25.4" width="0.1524" layer="91"/>
<pinref part="R6" gate="G$1" pin="2"/>
<label x="78.74" y="-22.86" size="1.778" layer="95"/>
</segment>
</net>
<net name="G" class="0">
<segment>
<pinref part="U$4" gate="G$1" pin="G"/>
<wire x1="101.6" y1="17.78" x2="99.06" y2="17.78" width="0.1524" layer="91"/>
<wire x1="99.06" y1="17.78" x2="96.52" y2="15.24" width="0.1524" layer="91"/>
</segment>
<segment>
<pinref part="U$3" gate="G$1" pin="G"/>
<wire x1="71.12" y1="17.78" x2="68.58" y2="17.78" width="0.1524" layer="91"/>
<wire x1="68.58" y1="17.78" x2="66.04" y2="15.24" width="0.1524" layer="91"/>
</segment>
<segment>
<pinref part="U$1" gate="G$1" pin="G"/>
<wire x1="10.16" y1="17.78" x2="7.62" y2="17.78" width="0.1524" layer="91"/>
<wire x1="7.62" y1="17.78" x2="5.08" y2="15.24" width="0.1524" layer="91"/>
</segment>
<segment>
<pinref part="U$2" gate="G$1" pin="G"/>
<wire x1="40.64" y1="17.78" x2="38.1" y2="17.78" width="0.1524" layer="91"/>
<wire x1="38.1" y1="17.78" x2="35.56" y2="15.24" width="0.1524" layer="91"/>
</segment>
<segment>
<wire x1="83.82" y1="-15.24" x2="86.36" y2="-17.78" width="0.1524" layer="91"/>
<wire x1="86.36" y1="-17.78" x2="86.36" y2="-25.4" width="0.1524" layer="91"/>
<pinref part="R7" gate="G$1" pin="2"/>
<label x="83.82" y="-22.86" size="1.778" layer="95"/>
</segment>
</net>
<net name="_A" class="0">
<segment>
<pinref part="R1" gate="G$1" pin="1"/>
<wire x1="55.88" y1="-35.56" x2="55.88" y2="-48.26" width="0.1524" layer="91"/>
<pinref part="J1" gate="G$1" pin="3"/>
<wire x1="55.88" y1="-48.26" x2="111.76" y2="-48.26" width="0.1524" layer="91"/>
<label x="101.6" y="-48.26" size="1.778" layer="95"/>
</segment>
</net>
<net name="_B" class="0">
<segment>
<pinref part="R2" gate="G$1" pin="1"/>
<wire x1="60.96" y1="-35.56" x2="60.96" y2="-50.8" width="0.1524" layer="91"/>
<wire x1="60.96" y1="-50.8" x2="111.76" y2="-50.8" width="0.1524" layer="91"/>
<pinref part="J1" gate="G$1" pin="4"/>
<label x="101.6" y="-50.8" size="1.778" layer="95"/>
</segment>
</net>
<net name="_C" class="0">
<segment>
<pinref part="R3" gate="G$1" pin="1"/>
<wire x1="66.04" y1="-35.56" x2="66.04" y2="-45.72" width="0.1524" layer="91"/>
<wire x1="66.04" y1="-45.72" x2="111.76" y2="-45.72" width="0.1524" layer="91"/>
<pinref part="J1" gate="G$1" pin="2"/>
<label x="101.6" y="-45.72" size="1.778" layer="95"/>
</segment>
</net>
<net name="_D" class="0">
<segment>
<pinref part="R4" gate="G$1" pin="1"/>
<wire x1="71.12" y1="-35.56" x2="71.12" y2="-58.42" width="0.1524" layer="91"/>
<wire x1="71.12" y1="-58.42" x2="111.76" y2="-58.42" width="0.1524" layer="91"/>
<pinref part="J1" gate="G$1" pin="7"/>
<label x="101.6" y="-58.42" size="1.778" layer="95"/>
</segment>
</net>
<net name="_E" class="0">
<segment>
<pinref part="R5" gate="G$1" pin="1"/>
<wire x1="76.2" y1="-35.56" x2="76.2" y2="-60.96" width="0.1524" layer="91"/>
<pinref part="J1" gate="G$1" pin="8"/>
<wire x1="76.2" y1="-60.96" x2="111.76" y2="-60.96" width="0.1524" layer="91"/>
<label x="101.6" y="-60.96" size="1.778" layer="95"/>
</segment>
</net>
<net name="_F" class="0">
<segment>
<pinref part="R6" gate="G$1" pin="1"/>
<wire x1="81.28" y1="-35.56" x2="81.28" y2="-53.34" width="0.1524" layer="91"/>
<pinref part="J1" gate="G$1" pin="5"/>
<wire x1="81.28" y1="-53.34" x2="111.76" y2="-53.34" width="0.1524" layer="91"/>
<label x="101.6" y="-53.34" size="1.778" layer="95"/>
</segment>
</net>
<net name="_G" class="0">
<segment>
<pinref part="R7" gate="G$1" pin="1"/>
<pinref part="J1" gate="G$1" pin="6"/>
<wire x1="86.36" y1="-35.56" x2="86.36" y2="-55.88" width="0.1524" layer="91"/>
<wire x1="86.36" y1="-55.88" x2="111.76" y2="-55.88" width="0.1524" layer="91"/>
<label x="101.6" y="-55.88" size="1.778" layer="95"/>
</segment>
</net>
<net name="_DP" class="0">
<segment>
<pinref part="R8" gate="G$1" pin="1"/>
<wire x1="91.44" y1="-35.56" x2="91.44" y2="-43.18" width="0.1524" layer="91"/>
<wire x1="91.44" y1="-43.18" x2="111.76" y2="-43.18" width="0.1524" layer="91"/>
<pinref part="J1" gate="G$1" pin="1"/>
<label x="101.6" y="-43.18" size="1.778" layer="95"/>
</segment>
</net>
</nets>
</sheet>
</sheets>
</schematic>
</drawing>
</eagle>
